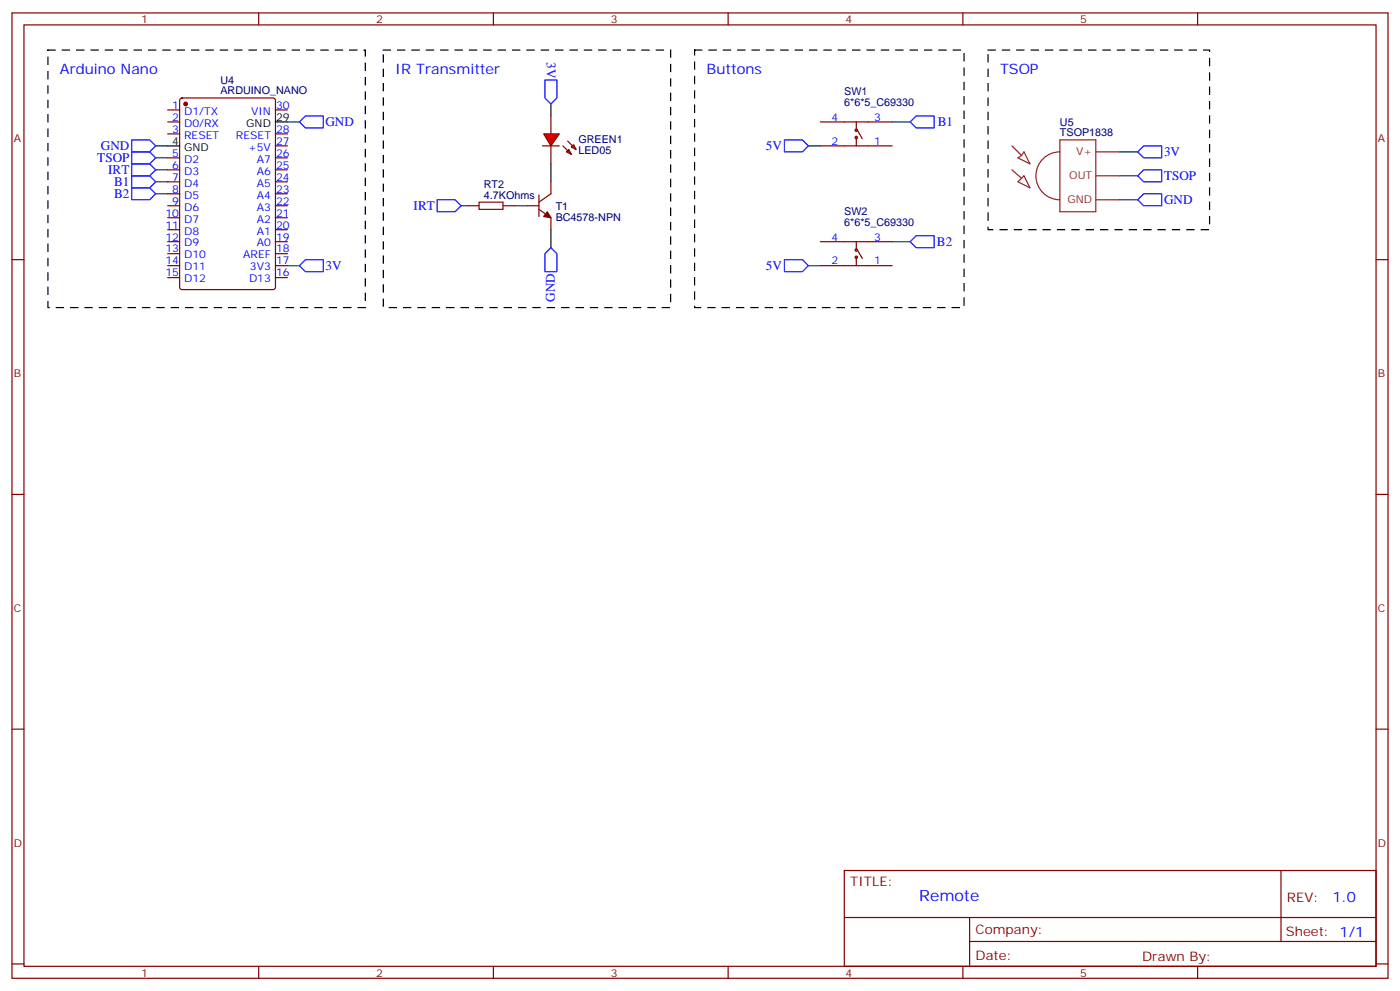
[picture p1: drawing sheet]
<svg xmlns="http://www.w3.org/2000/svg" width="412mm" height="292mm" viewBox="0 0 412 292" stroke-linecap="round" stroke-linejoin="round" font-family="sans-serif">
<g fill="none" stroke="#008700" stroke-width=".35">
<path d="M84.7 35.9h3.5M162.3 30.6v3.5M262.8 35.9h5.3M45.9 43h3.5M45.9 57.1h3.5M45.9 53.6h3.5M45.9 50h3.5M45.9 46.5h3.5M162.3 48.3v5.3M238.1 43h3.6M329.8 58.8h5.3M329.8 51.8h5.3"/>
<path d="M329.8 44.7h5.3M84.7 78.2h3.5M135.8 60.6h1.8M151.7 60.6h3.5M162.3 67.7v5.3M238.1 78.2h3.6M262.8 71.2h5.3"/>
</g>
<g fill="none" stroke="#00f" stroke-width=".35">
<path d="M88.2 35.9l1.8-1.8h5.2v3.6h-5.2zM160.5 23.6h3.5v5.3l-1.7 1.7-1.8-1.7zM268.1 35.9l1.8-1.8h5.3v3.6h-5.3zM38.8 41.2h5.3l1.8 1.8-1.8 1.7h-5.3zM38.8 55.3h5.3l1.8 1.8-1.8 1.7h-5.3zM38.8 51.8h5.3l1.8 1.8-1.8 1.7h-5.3zM38.8 48.3h5.3l1.8 1.7-1.8 1.8h-5.3zM38.8 44.7h5.3l1.8 1.8-1.8 1.8h-5.3zM128.8 58.8h5.3l1.7 1.8-1.7 1.8h-5.3zM231.1 41.2h5.3l1.7 1.8-1.7 1.7h-5.3zM335.1 44.7l1.8-1.7h5.3v3.5h-5.3zM335.1 51.8l1.8-1.8h5.3v3.6h-5.3z"/>
<path d="M335.1 58.8l1.8-1.7h5.3v3.5h-5.3zM88.2 78.2l1.8-1.7h5.2v3.5h-5.2zM162.3 73l1.7 1.7v5.3h-3.5v-5.3zM231.1 76.5h5.3l1.7 1.7-1.7 1.8h-5.3zM268.1 71.2l1.8-1.8h5.3v3.6h-5.3z"/>
</g>
<path d="M14.1 14.7h93.5v75.9h-93.5zM112.9 14.7h84.7v75.9h-84.7zM204.6 14.7h79.4v75.9h-79.4zM291 14.7h65.3v53h-65.3z" fill="none" stroke="#000" stroke-width=".35" stroke-dasharray="2.1 2.1"/>
<path d="M141.1 59.5h7.1v2.2h-7.1z" fill="none" stroke="#a10000" stroke-width=".35"/>
<g fill="none" stroke="#870000" stroke-width=".35">
<path d="M3.5 3.8h405.4v284.3h-405.4zM7.1 7.3h398.2v277.3h-398.2zM76.2 3.8v3.5M145.3 3.8v3.5M214.5 3.8v3.5M283.6 3.8v3.5M352.8 3.8v3.5M49.4 35.9h3.5M49.4 32.4h3.5M49.4 39.4h3.5M53.2 29.1l.4-.2h26.8l.7 .4v55.3l-.4 .6-27.1 .1-.6-.5-.1-55.2zM81.1 32.4h3.6"/>
<path d="M81.1 39.4h3.6M162.3 34.1v5.3M241.7 35.9h21.1M252.2 35.9v2.5M252.6 38.4l1.4 2.5M49.4 46.5h3.5M49.4 50h3.5M49.4 53.6h3.5M49.4 57.1h3.5M81.1 43h3.6M81.1 46.5h3.6M81.1 50h3.6"/>
<path d="M81.1 53.6h3.6M81.1 57.1h3.6M162.3 43v5.3M165.8 43l2.5 2.4M166.9 44.7l.7-.7 .7 1.4zM167.2 41.6l2.5 2.4M168.3 43.3l.7-.7 .7 1.4zM241.7 43h21.1M252.2 40.5v2.5M3.5 76.5h3.6M49.4 60.6h3.5M49.4 78.2h3.5"/>
<path d="M49.4 71.2h3.5M49.4 64.1h3.5M49.4 67.7h3.5M49.4 74.7h3.5M81.1 60.6h3.6M81.1 78.2h3.6M81.1 71.2h3.6M81.1 64.1h3.6M81.1 67.7h3.6M81.1 74.7h3.6M137.6 60.6h3.5M148.2 60.6h3.5"/>
<path d="M241.7 78.2h21.1M241.7 71.2h21.1M252.2 71.2v2.5M252.2 75.8v2.4M252.6 73.7l1.4 2.4M405.3 76.5h3.6M49.4 81.8h3.5M81.1 81.8h3.6M3.5 145.6h3.6M405.3 145.6h3.6M3.5 214.8h3.6M405.3 214.8h3.6"/>
<path d="M248.7 256.4h156.6v28.2h-156.6zM377.3 256.4v20.9M248.7 270.2h156.5M285.6 277.3h119.6M285.6 270.2v14.2M3.5 283.9h3.6M76.2 284.6v3.5M145.3 284.6v3.5M214.5 284.6v3.5M283.6 284.6v3.5M352.8 284.6v3.5M405.3 283.9h3.6"/>
<circle cx="252.2" cy="38.4" r=".35"/>
<circle cx="252.2" cy="40.5" r=".35"/>
<circle cx="252.2" cy="73.7" r=".35"/>
<circle cx="252.2" cy="75.8" r=".35"/>
</g>
<path d="M298.1 43l2.8 2.8M298.1 50l2.8 2.5M299.9 53.6l1.7-1.8 1.8 3.5zM299.9 46.5l1-.7 .7-1.1 1.8 3.6zM312.2 44.7a7.1 7.1 0 0 0-7 7.1 7.1 7.1 0 0 0 7 7M312.2 41.2h10.6v21.2h-10.6zM322.8 58.8h7M322.8 51.8h7M322.8 44.7h7" fill="none" stroke="#8c2424" stroke-width=".35"/>
<circle cx="54.7" cy="30.6" r=".53" fill="#870000" stroke="#870000" stroke-width=".35"/>
<path d="M81.1 35.9h3.6M49.4 43h3.5" fill="none" stroke="#000" stroke-width=".35"/>
<path d="M160.2 39.4h4.5l-2.4 3.6z" fill="#f00" stroke="#870000" stroke-width=".35"/>
<path d="M158.7 57.4v6.4M159.8 43h4.9M162.3 53.6v3.5l-3.6 2.4M155.2 60.6h3.5M158.7 61.7l3.6 2.4v3.6" fill="none" stroke="#870000" stroke-width=".35"/>
<path d="M161.2 62.4l1.1 1.7-2.1-.3z" fill="#870000" stroke="#870000" stroke-width=".35"/>
<text font-size="4.6" fill="#00f" x="270.8" y="265.4">Remote</text>
<g font-size="4.2" fill="#00f">
<text x="17.6" y="21.8">Arduino Nano</text>
<text x="116.4" y="21.8">IR Transmitter</text>
<text x="208.1" y="21.8">Buttons</text>
<text x="294.6" y="21.8">TSOP</text>
<text x="392.5" y="265.7">1.0</text>
</g>
<g font-size="3.9" fill="#00f">
<text x="161.1" y="18.3" transform="rotate(90 161.1 18.3)">3V</text>
<text x="95.9" y="37.2">GND</text>
<text x="276.2" y="37.2">B1</text>
<text x="28.7" y="47.7">TSOP</text>
<text x="29.7" y="44.1">GND</text>
<text x="225.6" y="44.1">5V</text>
<text x="342.9" y="46.1">3V</text>
<text x="31.9" y="51.3">IRT</text>
<text x="342.9" y="53.1">TSOP</text>
<text x="33.6" y="58.3">B2</text>
<text x="33.6" y="54.8">B1</text>
<text x="121.8" y="61.8">IRT</text>
<text x="342.9" y="60.2">GND</text>
<text x="276" y="72.5">B2</text>
<text x="95.9" y="79.6">3V</text>
<text x="225.6" y="79.4">5V</text>
<text x="163.4" y="88.9" transform="rotate(-90 163.4 88.9)">GND</text>
</g>
<g font-size="3.9" fill="#800">
<text x="250.5" y="261">TITLE:</text>
<text x="379.1" y="265.7">REV:</text>
<text x="287.4" y="275.2">Company:</text>
<text x="378.7" y="275.8">Sheet: 1/1</text>
<text x="287.4" y="282.9">Date:</text>
<text x="336.4" y="282.9">Drawn By:</text>
</g>
<g font-size="3.2" fill="#800">
<text x="41.6" y="6.8">1</text>
<text x="110.8" y="6.8">2</text>
<text x="179.9" y="6.8">3</text>
<text x="249.1" y="6.8">4</text>
<text x="318.2" y="6.8">5</text>
<text x="4.1" y="41.9">A</text>
<text x="405.9" y="41.9">A</text>
<text x="4.1" y="111.1">B</text>
<text x="405.9" y="111.1">B</text>
<text x="4.1" y="180.2">C</text>
<text x="405.9" y="180.2">C</text>
<text x="4.1" y="249.3">D</text>
<text x="405.9" y="249.3">D</text>
<text x="41.6" y="287.6">1</text>
<text x="110.8" y="287.6">2</text>
<text x="179.9" y="287.6">3</text>
<text x="249.1" y="287.6">4</text>
<text x="318.2" y="287.6">5</text>
</g>
<g font-size="3.2" fill="#000080">
<text x="64.9" y="27.8">ARDUINO_NANO</text>
<text x="64.9" y="24.6">U4</text>
<text x="248.7" y="28.1">SW1</text>
<text x="248.7" y="31.2">6*6*5_C69330</text>
<text x="312.2" y="40.1">TSOP1838</text>
<text x="312.2" y="37">U5</text>
<text x="170.4" y="45.4">LED05</text>
<text x="170.4" y="42.3">GREEN1</text>
<text x="142.5" y="58.5">4.7KOhms</text>
<text x="142.5" y="55.3">RT2</text>
<text x="163.7" y="65">BC4578-NPN</text>
<text x="163.7" y="61.7">T1</text>
<text x="248.7" y="63.4">SW2</text>
<text x="248.7" y="66.5">6*6*5_C69330</text>
</g>
<g font-size="3.2" fill="#00f">
<text x="50.7" y="32">1</text>
<text x="50.7" y="35.6">2</text>
<text x="54.2" y="33.8">D1/TX</text>
<text x="74" y="33.8">VIN</text>
<text x="81.3" y="32">30</text>
<text x="244.9" y="35.6">4</text>
<text x="257.5" y="35.6">3</text>
<text x="50.7" y="39.1">3</text>
<text x="54.2" y="37.3">D0/RX</text>
<text x="54.2" y="40.9">RESET</text>
<text x="69.5" y="40.9">RESET</text>
<text x="81.3" y="39.1">28</text>
<text x="50.7" y="46.1">5</text>
<text x="54.2" y="47.9">D2</text>
<text x="73.1" y="44.4">+5V</text>
<text x="75.6" y="47.9">A7</text>
<text x="81.3" y="46.1">26</text>
<text x="81.3" y="42.6">27</text>
<text x="244.9" y="42.6">2</text>
<text x="257.5" y="42.6">1</text>
<text x="50.7" y="49.7">6</text>
<text x="50.7" y="53.2">7</text>
<text x="54.2" y="51.4">D3</text>
<text x="75.6" y="51.4">A6</text>
<text x="81.3" y="53.2">24</text>
<text x="81.3" y="49.7">25</text>
<text x="50.7" y="56.7">8</text>
<text x="54.2" y="55">D4</text>
<text x="54.2" y="58.5">D5</text>
<text x="75.6" y="58.5">A4</text>
<text x="75.6" y="55">A5</text>
<text x="81.3" y="56.7">23</text>
<text x="48.7" y="63.8">10</text>
<text x="50.7" y="60.3">9</text>
<text x="54.2" y="62">D6</text>
<text x="54.2" y="65.5">D7</text>
<text x="75.6" y="65.5">A2</text>
<text x="75.6" y="62">A3</text>
<text x="81.3" y="63.8">21</text>
<text x="81.3" y="60.3">22</text>
<text x="48.7" y="67.3">11</text>
<text x="48.7" y="70.8">12</text>
<text x="54.2" y="69.1">D8</text>
<text x="75.6" y="69.1">A1</text>
<text x="81.3" y="70.8">19</text>
<text x="81.3" y="67.3">20</text>
<text x="244.9" y="70.8">4</text>
<text x="257.5" y="70.8">3</text>
<text x="48.7" y="74.4">13</text>
<text x="48.7" y="77.9">14</text>
<text x="54.2" y="72.6">D9</text>
<text x="54.2" y="76.1">D10</text>
<text x="71.6" y="76.1">AREF</text>
<text x="75.6" y="72.6">A0</text>
<text x="81.3" y="77.9">17</text>
<text x="81.3" y="74.4">18</text>
<text x="244.9" y="77.9">2</text>
<text x="257.5" y="77.9">1</text>
<text x="48.7" y="81.4">15</text>
<text x="54.2" y="79.7">D11</text>
<text x="54.2" y="83.2">D12</text>
<text x="73.4" y="83.2">D13</text>
<text x="73.6" y="79.7">3V3</text>
<text x="81.3" y="81.4">16</text>
</g>
<g font-size="3.2">
<text x="81.3" y="35.6">29</text>
<text x="72.6" y="37.3">GND</text>
<text x="50.7" y="42.6">4</text>
<text x="54.2" y="44.4">GND</text>
</g>
<g font-size="3.2" fill="#8d2323">
<text x="317" y="45.8">V+</text>
<text x="315" y="52.8">OUT</text>
<text x="314.5" y="59.9">GND</text>
</g>
</svg>
